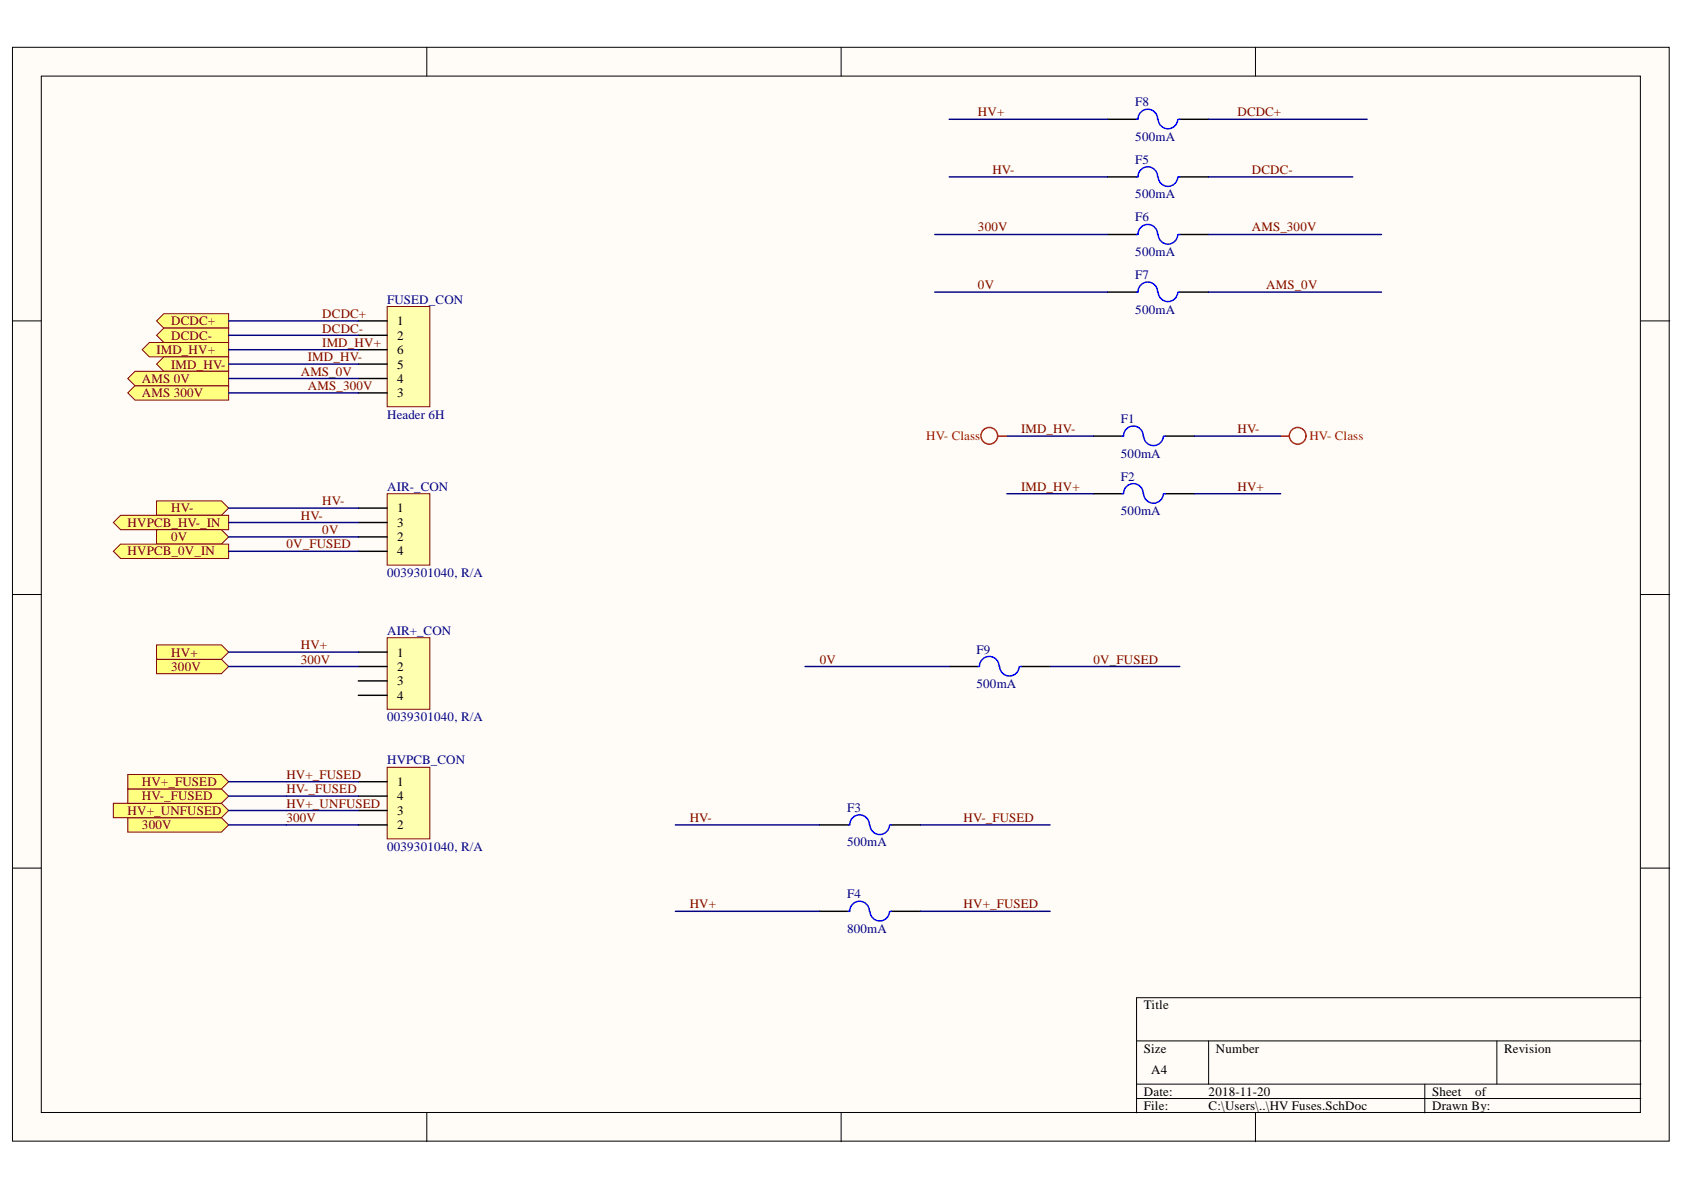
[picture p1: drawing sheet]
<svg xmlns="http://www.w3.org/2000/svg" width="297mm" height="210mm" viewBox="0 0 297 210" stroke-linecap="round" stroke-linejoin="round" font-family="sans-serif">
<g fill="#fffcf8" stroke="#000" stroke-width=".18">
<path d="M2.2 8.3h292.2v193h-292.2z"/>
<path d="M7.3 13.4h282v182.8h-282z"/>
</g>
<g fill="none" stroke="#000" stroke-width=".18">
<path d="M75.3 8.3v5.1M148.4 8.3v5.1M221.4 8.3v5.1M2.2 56.6h5.1M289.4 56.6h5.1M2.2 104.9h5.1M289.4 104.9h5.1M2.2 153.1h5.1M289.4 153.1h5.1M289.4 176h-88.9v20.3M75.3 196.3v5.1M148.4 196.3v5.1"/>
<path d="M200.5 183.6h88.9M200.5 191.2h88.9M200.5 193.8h88.9M213.2 183.6v7.6M221.4 196.3v5.1M251.3 191.2v5.1M264 183.6v7.6"/>
</g>
<path d="M68.3 54.1h7.5v17.6h-7.5z" fill="#ffffb0" stroke="#800000" stroke-width=".18"/>
<path d="M63.2 56.6h5.1M63.2 59.1h5.1M63.2 61.7h5.1M63.2 64.2h5.1M63.2 66.8h5.1M63.2 69.3h5.1" fill="none" stroke="#000" stroke-width=".25"/>
<path d="M68.3 87.1h7.5v12.6h-7.5z" fill="#ffffb0" stroke="#800000" stroke-width=".18"/>
<path d="M192.9 76.9h5M205.6 76.9h5M63.2 89.6h5.1M63.2 92.2h5.1M63.2 94.7h5.1M63.2 97.2h5.1M192.9 87.1h5M205.6 87.1h5M144.6 145.5h5M157.3 145.5h5M144.6 160.7h5M157.3 160.7h5" fill="none" stroke="#000" stroke-width=".25"/>
<g fill="none" stroke="#00f" stroke-width=".25">
<path d="M197.9 76.9h.3M198.2 76.9a1.73 1.73 0 0 1 1.7-1.8 1.73 1.73 0 0 1 1.7 1.8M201.7 76.9a1.74 1.74 0 0 0 1.7 1.7 1.74 1.74 0 0 0 1.8-1.6M205.3 76.9h.3M197.9 87.1h.3M198.2 87a1.73 1.73 0 0 1 1.7-1.7 1.73 1.73 0 0 1 1.7 1.8M201.7 87.1a1.74 1.74 0 0 0 1.7 1.7 1.74 1.74 0 0 0 1.8-1.7M205.3 87.1h.3M149.6 145.5h.3M149.9 145.5a1.73 1.73 0 0 1 1.7-1.8 1.73 1.73 0 0 1 1.7 1.8M153.4 145.5a1.73 1.73 0 0 0 1.8 1.7 1.73 1.73 0 0 0 1.7-1.6M157 145.5h.3"/>
<path d="M149.6 160.7h.3M149.9 160.7a1.73 1.73 0 0 1 1.7-1.7 1.73 1.73 0 0 1 1.7 1.7M153.4 160.7a1.73 1.73 0 0 0 1.8 1.7 1.73 1.73 0 0 0 1.7-1.6M157 160.7h.3"/>
</g>
<g fill="none" stroke="#f00" stroke-width=".25">
<path d="M176.1 76.9h1.5M225.9 76.9h1.5"/>
<circle cx="174.5" cy="76.9" r="1.47"/>
<circle cx="228.9" cy="76.9" r="1.47"/>
</g>
<g fill="#ffff80" stroke="#800000" stroke-width=".18">
<path d="M27.6 56.6l1.3-1.3h11.4v2.6h-11.4z" fill-rule="evenodd"/>
<path d="M25.1 61.7l1.2-1.3h14v2.6h-14z" fill-rule="evenodd"/>
<path d="M27.6 59.1l1.3-1.2h11.4v2.5h-11.4z" fill-rule="evenodd"/>
<path d="M22.5 69.3l1.3-1.3h16.5v2.6h-16.5z" fill-rule="evenodd"/>
<path d="M27.6 88.4h11.5l1.2 1.2-1.2 1.3h-11.5z" fill-rule="evenodd"/>
<path d="M27.6 64.2l1.3-1.2h11.4v2.5h-11.4z" fill-rule="evenodd"/>
<path d="M22.5 66.8l1.3-1.3h16.5v2.5h-16.5z" fill-rule="evenodd"/>
</g>
<path d="M195.4 21h5.1M195.4 31.2h5.1M208.1 21h5.1M208.1 31.2h5.1M195.4 41.4h5.1M195.4 51.5h5.1M208.1 41.4h5.1M208.1 51.5h5.1" fill="none" stroke="#000" stroke-width=".25"/>
<g fill="none" stroke="#00f" stroke-width=".25">
<path d="M200.5 21h.2M200.5 31.2h.2M200.7 21a1.73 1.73 0 0 1 1.8-1.7 1.73 1.73 0 0 1 1.7 1.7M200.7 31.2a1.73 1.73 0 0 1 1.8-1.8 1.73 1.73 0 0 1 1.7 1.8M204.3 21a1.73 1.73 0 0 0 1.7 1.7 1.73 1.73 0 0 0 1.7-1.6M204.3 31.2a1.73 1.73 0 0 0 1.7 1.7 1.73 1.73 0 0 0 1.7-1.7M207.8 21h.3M207.8 31.2h.3M200.5 41.4h.2M200.5 51.5h.2M200.7 51.5a1.73 1.73 0 0 1 1.8-1.8 1.73 1.73 0 0 1 1.7 1.8M200.7 41.3a1.73 1.73 0 0 1 1.8-1.7 1.73 1.73 0 0 1 1.7 1.8"/>
<path d="M204.3 41.4a1.73 1.73 0 0 0 1.7 1.7 1.73 1.73 0 0 0 1.7-1.7M204.3 51.5a1.73 1.73 0 0 0 1.7 1.7 1.73 1.73 0 0 0 1.7-1.6M207.8 41.4h.3M207.8 51.5h.3"/>
</g>
<path d="M68.3 112.5h7.5v12.6h-7.5z" fill="#ffffb0" stroke="#800000" stroke-width=".18"/>
<path d="M63.2 115h5.1M63.2 117.6h5.1M63.2 120.1h5.1M63.2 122.6h5.1" fill="none" stroke="#000" stroke-width=".25"/>
<g fill="#ffff80" stroke="#800000" stroke-width=".18">
<path d="M20 92.2l1.3-1.3h19v2.5h-19z" fill-rule="evenodd"/>
<path d="M27.6 93.4h11.5l1.2 1.3-1.2 1.3h-11.5z" fill-rule="evenodd"/>
<path d="M27.6 116.3h11.5l1.2 1.3-1.2 1.2h-11.5z" fill-rule="evenodd"/>
<path d="M27.6 113.8h11.5l1.2 1.2-1.2 1.3h-11.5z" fill-rule="evenodd"/>
</g>
<path d="M68.3 135.3h7.5v12.7h-7.5z" fill="#ffffb0" stroke="#800000" stroke-width=".18"/>
<path d="M63.2 137.9h5.1M63.2 140.4h5.1M63.2 143h5.1M63.2 145.5h5.1" fill="none" stroke="#000" stroke-width=".25"/>
<g fill="#ffff80" stroke="#800000" stroke-width=".18">
<path d="M22.5 144.2h16.6l1.2 1.3-1.2 1.3h-16.6z" fill-rule="evenodd"/>
<path d="M20 141.7h19.1l1.2 1.3-1.2 1.2h-19.1z" fill-rule="evenodd"/>
<path d="M22.5 139.2h16.6l1.2 1.2-1.2 1.3h-16.6z" fill-rule="evenodd"/>
<path d="M22.5 136.6h16.6l1.2 1.3-1.2 1.3h-16.6z" fill-rule="evenodd"/>
</g>
<path d="M167.4 117.6h5.1M180.1 117.6h5.1" fill="none" stroke="#000" stroke-width=".25"/>
<path d="M172.5 117.6h.3M172.8 117.5a1.73 1.73 0 0 1 1.7-1.7 1.73 1.73 0 0 1 1.7 1.8M176.3 117.6a1.73 1.73 0 0 0 1.7 1.6 1.73 1.73 0 0 0 1.8-1.6M179.9 117.6h.2" fill="none" stroke="#00f" stroke-width=".25"/>
<path d="M20 97.2l1.3-1.2h19v2.5h-19z" fill-rule="evenodd" fill="#ffff80" stroke="#800000" stroke-width=".18"/>
<g fill="none" stroke="#000080" stroke-width=".25">
<path d="M167.4 21h28M167.4 31.2h28M213.2 21h27.9M213.2 31.2h25.4M40.3 59.1h22.9M40.3 56.6h22.9M164.9 41.4h30.5M164.9 51.5h30.5M213.2 41.4h30.5M213.2 51.5h30.5M40.3 69.3h22.9M40.3 66.8h22.9"/>
<path d="M40.3 64.2h22.9M40.3 61.7h22.9M177.6 76.9h15.3M210.6 76.9h15.3M40.3 97.2h22.9M40.3 94.7h22.9M40.3 92.2h22.9M40.3 89.6h22.9M177.6 87.1h15.3M210.6 87.1h15.3M40.3 117.6h22.9M40.3 115h22.9"/>
<path d="M142 117.6h25.4M185.2 117.6h22.9M40.3 137.9h22.9M40.3 145.5h22.9M40.3 140.4h22.9M40.3 143h22.9M119.1 145.5h25.5M162.3 145.5h22.9M119.1 160.7h25.5M162.3 160.7h22.9"/>
</g>
<g font-size="2.3" fill="#800000">
<text x="172.5" y="20.5">HV+</text>
<text x="218.3" y="20.5">DCDC+</text>
<text x="175" y="30.7">HV-</text>
<text x="220.8" y="30.7">DCDC-</text>
<text x="172.5" y="40.8">300V</text>
<text x="220.8" y="40.8">AMS_300V</text>
<text x="172.5" y="51.1">0V</text>
<text x="223.3" y="51.1">AMS_0V</text>
<text x="30.2" y="57.4">DCDC+</text>
<text x="30.2" y="59.9">DCDC-</text>
<text x="56.9" y="56.1">DCDC+</text>
<text x="56.9" y="58.7">DCDC-</text>
<text x="27.6" y="62.5">IMD_HV+</text>
<text x="30.2" y="65">IMD_HV-</text>
<text x="54.3" y="63.7">IMD_HV-</text>
<text x="56.9" y="61.2">IMD_HV+</text>
<text x="25" y="70.1">AMS 300V</text>
<text x="25" y="67.5">AMS 0V</text>
<text x="53" y="66.3">AMS_0V</text>
<text x="54.3" y="68.8">AMS_300V</text>
<text x="180.1" y="76.4">IMD_HV-</text>
<text x="218.3" y="76.4">HV-</text>
<text x="56.9" y="89.1">HV-</text>
<text x="180.1" y="86.6">IMD_HV+</text>
<text x="218.3" y="86.6">HV+</text>
<text x="22.5" y="92.9">HVPCB_HV-_IN</text>
<text x="30.2" y="90.4">HV-</text>
<text x="30.2" y="95.4">0V</text>
<text x="53" y="91.6">HV-</text>
<text x="56.9" y="94.2">0V</text>
<text x="22.5" y="98">HVPCB_0V_IN</text>
<text x="50.5" y="96.7">0V_FUSED</text>
<text x="30.2" y="118.4">300V</text>
<text x="30.2" y="115.8">HV+</text>
<text x="53" y="114.6">HV+</text>
<text x="53" y="117.1">300V</text>
<text x="144.6" y="117.1">0V</text>
<text x="192.9" y="117.1">0V_FUSED</text>
<text x="50.5" y="137.4">HV+_FUSED</text>
<text x="22.5" y="143.7">HV+_UNFUSED</text>
<text x="25" y="141.2">HV-_FUSED</text>
<text x="25" y="138.7">HV+_FUSED</text>
<text x="50.5" y="139.9">HV-_FUSED</text>
<text x="50.5" y="142.5">HV+_UNFUSED</text>
<text x="25" y="146.3">300V</text>
<text x="50.5" y="145">300V</text>
<text x="121.7" y="145">HV-</text>
<text x="170" y="145">HV-_FUSED</text>
<text x="121.7" y="160.2">HV+</text>
<text x="170" y="160.2">HV+_FUSED</text>
</g>
<g font-size="2.3" fill="#000080">
<text x="200.2" y="18.8">F8</text>
<text x="200.2" y="24.8">500mA</text>
<text x="200.2" y="28.9">F5</text>
<text x="200.2" y="35">500mA</text>
<text x="200.2" y="39.1">F6</text>
<text x="200.2" y="45.2">500mA</text>
<text x="68.3" y="53.6">FUSED_CON</text>
<text x="200.2" y="49.3">F7</text>
<text x="200.2" y="55.4">500mA</text>
<text x="68.3" y="73.9">Header 6H</text>
<text x="197.7" y="74.6">F1</text>
<text x="197.7" y="80.7">500mA</text>
<text x="68.3" y="86.6">AIR-_CON</text>
<text x="197.7" y="84.8">F2</text>
<text x="197.7" y="90.9">500mA</text>
<text x="68.3" y="101.8">0039301040, R/A</text>
<text x="68.3" y="112">AIR+_CON</text>
<text x="172.2" y="115.3">F9</text>
<text x="172.2" y="121.4">500mA</text>
<text x="68.3" y="127.2">0039301040, R/A</text>
<text x="68.3" y="134.8">HVPCB_CON</text>
<text x="149.4" y="143.2">F3</text>
<text x="149.4" y="149.3">500mA</text>
<text x="68.3" y="150.1">0039301040, R/A</text>
<text x="149.4" y="158.4">F4</text>
<text x="149.4" y="164.6">800mA</text>
</g>
<g font-size="2.3">
<text x="70" y="57.4">1</text>
<text x="70" y="59.9">2</text>
<text x="70" y="62.5">6</text>
<text x="70" y="65">5</text>
<text x="70" y="67.5">4</text>
<text x="70" y="70.1">3</text>
<text x="70" y="90.4">1</text>
<text x="70" y="92.9">3</text>
<text x="70" y="95.4">2</text>
<text x="70" y="98">4</text>
<text x="70" y="115.8">1</text>
<text x="70" y="118.4">2</text>
<text x="70" y="120.9">3</text>
<text x="70" y="123.4">4</text>
<text x="70" y="138.7">1</text>
<text x="70" y="141.2">4</text>
<text x="70" y="143.7">3</text>
<text x="70" y="146.3">2</text>
<text x="201.8" y="178.1">Title</text>
<text x="201.8" y="185.7">Size</text>
<text x="214.5" y="185.7">Number</text>
<text x="265.3" y="185.7">Revision</text>
<text x="203" y="189.5">A4</text>
<text x="201.8" y="193.3">Date:</text>
<text x="201.8" y="195.8">File:</text>
<text x="213.2" y="193.3">2018-11-20</text>
<text x="213.2" y="195.8">C:\Users\..\HV Fuses.SchDoc</text>
<text x="252.6" y="193.3">Sheet</text>
<text x="252.6" y="195.8">Drawn By:</text>
<text x="260.2" y="193.3">of</text>
</g>
<g font-size="2.3" fill="#f00">
<text x="163.4" y="77.7">HV- Class</text>
<text x="231" y="77.7">HV- Class</text>
</g>
</svg>
